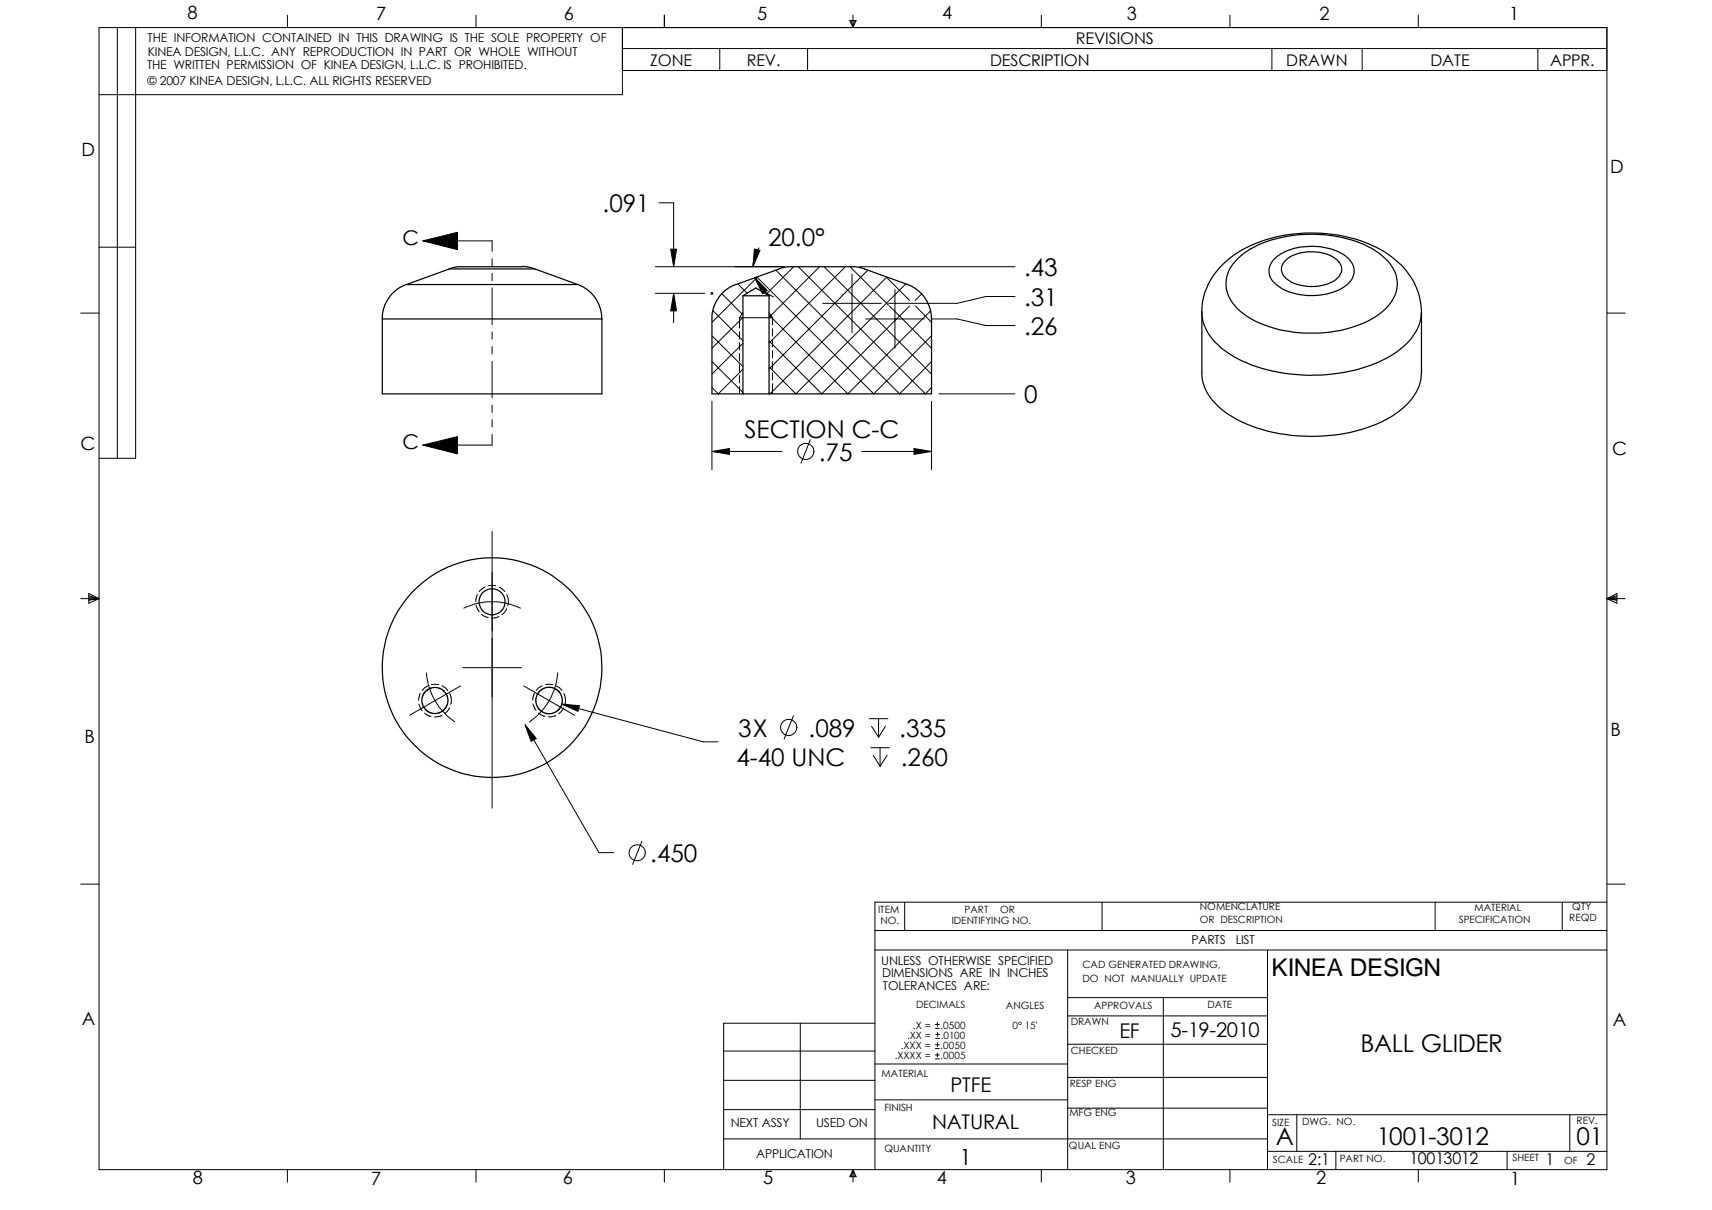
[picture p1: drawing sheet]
<svg xmlns="http://www.w3.org/2000/svg" width="297mm" height="210mm" viewBox="0 0 297 210" stroke-linecap="round" stroke-linejoin="round" font-family="sans-serif">
<g fill="none" stroke="#000" stroke-width=".17">
<path d="M17.2 4.8h261.6v198.1h-261.6zM20.4 4.8v74.7M23.5 4.8v74.7h-6.3M49.9 2.6v2.2M82.6 2.6v2.2M108 4.8v11.6h-90.8M108 12.2h170.8M108 8.4h170.8M115.3 2.6v2.2M124.9 8.4v3.8M140.1 8.4v3.8M147.4 3.6h1.1l-.5 1.2z"/>
<path d="M147.7 3.6l.3 1.2M148 2.6v2.2M148.2 3.6l-.2 1.2M180.7 2.6v2.2M213.4 2.6v2.2M220.7 8.4v3.8M236.3 8.4v3.8M246.1 2.6v2.2M266.8 8.4v3.8M114.3 35.2h2.6v11.1M14 54.3h3.2M17.2 42.9h6.3"/>
<path d="M73.4 41.8l6-1.5v3zM73.4 41.8h12v1.8M85.4 44.9v1.2M85.4 47.4v1.3M85.4 50v6.3M85.4 57.6v1.2M113.7 50.9h8.6M113.7 46.3h22.4M116.4 43.2h1l-.5 3.1zM116.9 50.9l.5 3h-1zM116.9 50.9v5.1M123.4 50.9h.3"/>
<path d="M123.4 50.8l.3 .3M123.5 58.3l5.4 5.3M123.5 50.8v.3M123.7 50.8l-.3 .3M123.7 53.9l5.2 5.2M125.3 51l3.6 3.6M128 49.2l1.6 1.6M128.3 55.1v1.8M128.3 57.5v1.3M128.3 59.4v1.3M128.3 55.1h5.7M128.9 55.1l-5.4 5.3"/>
<path d="M128.9 59.6l-5.4 5.3M128.9 54.2l-.6 .9M130.9 43.2l1 .2-1.3 2.9zM131 48.2l2.1 2.2-.8 .6zM131 48.2a5.8 5.8 0 0 0 3.2 3.3M131.3 48l20.3 20.3 10-10M131.5 48l-8 7.9M131.7 43a5.1 5.1 0 0 0-1.1 3.3M133.4 54.2l.6 .9M134 55.1v1.3M134 57v1.3M134 58.9v1.3"/>
<path d="M134.6 46.9l21.5 21.4 5.5-5.6M137.7 46.3l-4.7 4.7M138.5 46.3l22.1 22 1-1.1M142.2 46.3l-8.8 8.7M142.7 52.6h10.2M143 46.3l18.6 18.6M146.7 46.3l-13.3 13.2M147.5 46.3l6.7 6.7M147.8 47.5v10.2M149.1 46.3h27M150.2 55.3h10.2M150.6 46.9l-17.2 17.1"/>
<path d="M153.7 48l4.1 4.1M153.9 48l-20.3 20.3-.2-.2M154.2 52.2l-16.1 16.1-4.7-4.7M154.3 53.1l7.3 7.3M155.3 50.2v10.2M157.2 49.2l-2.9 2.9M157.8 53.1l-15.2 15.2-9.2-9.2M158.8 53.1l2.8 2.8M159.9 51l-1.1 1.1M161.5 53.9l-14.4 14.4-13.7-13.6M161.6 55.3h4.5l5 1.2h5M176.1 51.4h-5l-5 1.2h-11.9"/>
<path d="M278.8 54.3h3.2M73.4 77.2l6-1.5v3zM85.4 60.1v1.3M85.4 62.7v6.3M85.4 70.3v1.2M85.4 72.8v1.3M85.4 75.4v1.8h-12M123.5 78.3l3.1-.5v1zM123.5 62.7l5.4 5.4M123.5 69.6v11.9M123.5 78.3h12.2M128.3 61.3v1.3"/>
<path d="M128.3 63.2v1.3M128.3 65.2v1.2M128.3 67.1v1.2M128.9 64.1l-4.3 4.2-1.1-1.1M134 60.8v1.3M134 62.7v1.3M134 64.6v1.3M134 66.5v1.8M140.6 76.3l-1.6 4M149.5 78.3h12.1M158.6 77.8l3 .5-3 .5zM161.6 69.6v11.9"/>
<path d="M162.9 68.3h13.2M85.4 92.2v48M14 103.8h3.2M15.4 103.5l1.8 .3M15.4 103.3l1.8 .5M15.4 103l1.8 .8-1.8 .8zM17.2 103.8l-1.8 .3M74 116.7a11.2 11.2 0 0 0 1.5 4.8M74.2 119l-.9 .8M74.8 118.7h1.3M76.7 119l1 .8M79.9 119l-4.4 2.5"/>
<path d="M80.3 115.8h10.2M80.5 105.5a11.5 11.5 0 0 1 9.8 0M82.6 105l.5 1.1M82.8 103.1l-.3 1.3M83.6 106.6l.3 .2 .8 .3M84.2 101.8l-1.1 .8M84.7 101.6h1.3M86.6 106.9l-.7 .3h-.6M86.6 101.9l.6 .3 .4 .4M87.9 105.6l-.4 .6-.4 .4M87.9 103.2a2.33 2.33 0 0 1 .2 1.8M90.9 119l8.8 5.1"/>
<path d="M94.1 119l-1.1 .7M94.7 118.7l1.2 .1M96.5 119l.6 .3 .4 .5M96.8 116.7a11.3 11.3 0 0 1-4.9 8.5M278.8 103.8h3.2M278.8 103.8l1.7-.8v1.6zM278.8 103.8l1.7 .3M280.5 103.3l-1.7 .5M280.5 103.5l-1.7 .3M72.7 122.1l.5 1.2M72.9 120.3l-.3 1.2M73.7 123.7l.3 .3 .8 .3"/>
<path d="M75.5 121.5a11.9 11.9 0 0 0 3.4 3.7M75.5 121.5l-4.4 2.6M76.7 124.1l-.7 .2h-.6M78 122.8l-.4 .6-.4 .3M78 120.3a2.33 2.33 0 0 1 .2 1.9M91.1 125.7l1.9 2.4-.8 .5zM91.1 125.7l12.8 22.2h2.6M92.5 122.1l.5 1.1M92.7 120.2l-.3 1.3M93.4 123.7l1.2 .5M96.4 124.1l-.6 .2h-.6M97.4 122.1l3.1 .3-.2 1z"/>
<path d="M97.4 122.1l24.6 6.6h2.6M97.8 122.8l-.4 .6-.5 .4M97.8 120.3a2.4 2.4 0 0 1 .2 1.9M137.7 124.2l-1.6 4M150.8 124.7h3.2M151.1 129.7h3.2M151.2 126l1.2 1.9M151.5 131l1.2 1.9M152.4 124.7v3.2M152.7 129.7v3.2M153.6 126l-1.2 1.9M153.9 131l-1.2 1.9"/>
<path d="M14 153.4h3.2M111.4 145.9l-1.6 4M157 156.5v4.9M191.2 156.5v4.9M249 156.5v4.9M271.1 156.5v4.9M278.8 153.4h3.2M278.8 156.5h-127v46.4M138.8 177.5v20.1M151.8 161.4h127M151.8 177.5h-26.2v25.4M151.8 164.8h127"/>
<path d="M162.3 178.4h.7M162.3 177.7h.7M162.3 179.5h.7M162.6 177.4v.7M162.7 179.1v.7M185.2 173.1h34.7M185.2 176.2h34.7M185.2 164.8v38.1M201.8 173.1v29.8M219.9 164.8v38.1M125.6 192.5h26.2M125.6 187.4h26.2"/>
<path d="M125.6 182.3h26.2M125.6 197.6h94.3M151.8 184.6h33.4M151.8 190.8h33.4M162.3 183.7h.7M162.3 183h.7M162.3 181.9h.7M162.3 181.2h.7M162.3 180.1h.7M162.6 180.9v.7M162.6 182.7v.6M185.2 181.1h34.7"/>
<path d="M185.2 186.9h34.7M185.2 192.2h34.7M219.9 193.4h58.9M219.9 199.7h58.9M225 193.4v6.3M231.8 199.7v3.2M261.5 199.7v3.2M272.4 193.4v6.3M49.9 202.9v2.2M82.6 202.9v2.2M115.3 202.9v2.2M148 202.9v2.2"/>
<path d="M148 202.9l.2 1.2M148 202.9l-.3 1.2M148 202.9l.5 1.2h-1.1zM180.7 202.9v2.2M213.4 202.9v2.2M246.1 202.9v2.2"/>
<circle cx="139.8" cy="78.3" r="1.41"/>
<circle cx="136.8" cy="126.2" r="1.41"/>
<circle cx="110.6" cy="147.9" r="1.4"/>
</g>
<g fill="none" stroke="#000" stroke-width=".21">
<path d="M66.3 55.3v13h38.1v-13M66.3 55.3h38.1M70.5 49.4l-1.7 .8-1 1-1.1 1.8-.3 1.3-.1 1M90.6 46.2l1 .1 1.2 .4M90.6 46.3h-11.2l-1.5 .3M92.8 46.7l7.4 2.7h-29.7M92.8 46.7h-14.8l-7.5 2.7M100.2 49.3l1.8 1 1.1 1.1 .6 1 .4 .8 .2 .9 .1 1.2M128.9 51.3l2.2-1.3 2.3 1.3M128.9 51.3v17M128.9 51.3h4.5M133.4 51.3v17"/>
<path d="M135.2 46.6l1.4-.3h11.9l1.3 .3 7.7 2.8M135.2 46.7l-7.7 2.7-.8 .4-.7 .4-1 1-.8 1.1-.5 1.3-.2 1v13.7h38.1v-13l-.1-1.2-.6-1.7-1.1-1.6-1.6-1.1-.8-.3M208.5 54.1a12.2 12.2 0 0 1 6.5-10.4 25.9 25.9 0 0 1 25.4 .1 12.7 12.7 0 0 1 6.2 9.6v.7M208.5 54.1a8.2 8.2 0 0 0 3.4 6.3 25.4 25.4 0 0 0 15.3 4.7 26.6 26.6 0 0 0 14.9-3.9 9.6 9.6 0 0 0 4.4-6.1l.1-1M208.5 54.1v10.6a8.1 8.1 0 0 0 3.4 6.3 24.2 24.2 0 0 0 14.2 4.6 26.8 26.8 0 0 0 16-3.8 9.1 9.1 0 0 0 4.5-7.1v-10.6M214.8 44.9a17.7 17.7 0 0 1 11.4-4.2 21.4 21.4 0 0 1 12.5 2.9 7 7 0 0 1 3.7 5.9 7.7 7.7 0 0 1-4.3 5.8 21.5 21.5 0 0 1-9.1 2.5 25.1 25.1 0 0 1-9-1.2 11.3 11.3 0 0 1-6.7-5 5.6 5.6 0 0 1 1.5-6.7zM221.1 44.9a9.8 9.8 0 0 1 7.3-2.1 8 8 0 0 1 6 2.6 2.99 2.99 0 0 1-1.1 4.3 11.3 11.3 0 0 1-11.2 .2 3.1 3.1 0 0 1-1.7-3.9zM222.9 45.3a7 7 0 0 1 6.6-1.4 3.9 3.9 0 0 1 3.2 2.4 2.68 2.68 0 0 1-2.1 2.8 8 8 0 0 1-7.3-.7 1.96 1.96 0 0 1-.4-3.1zM77.4 120.4l.3 .6v1l-.4 .8-.6 .6-.8 .3h-.9l-.8-.3-.7-.7-.3-.7v-1l.4-.8 .6-.6 1-.3h.9l.9 .5 .4 .6"/>
<circle cx="85.4" cy="104.4" r="2.25"/>
<circle cx="85.4" cy="115.8" r="19.1"/>
<circle cx="95.3" cy="121.5" r="2.29"/>
</g>
<path d="M73.4 41.8l6-1.5v3zM116.9 50.9l.5 3h-1zM116.4 43.2h1l-.5 3.1zM130.9 43.2l1 .2-1.3 2.9zM131 48.2l2.1 2.2-.8 .6zM73.4 77.2l6-1.5v3zM123.5 78.3l3.1-.5v1zM158.6 77.8l3 .5-3 .5zM91.1 125.7l1.9 2.4-.8 .5zM97.4 122.1l3.1 .3-.2 1z" fill="#000"/>
<g font-size="4.2">
<text x="104.6" y="36.8">.091</text>
<text x="133.3" y="42.7">20.0°</text>
<text x="177.7" y="47.9">.43</text>
<text x="177.7" y="53.1">.31</text>
<text x="177.7" y="58.2">.26</text>
<text x="177.7" y="70">0</text>
<text x="129.2" y="76">SECTION C-C</text>
<text x="142.1" y="80">.75</text>
<text x="128.1" y="127.8">3X</text>
<text x="140.3" y="127.8">.089</text>
<text x="156" y="127.8">.335</text>
<text x="127.8" y="132.9">4-40 UNC</text>
<text x="156.3" y="132.9">.260</text>
<text x="112.8" y="149.6">.450</text>
<text x="220.6" y="169.3">KINEA DESIGN</text>
<text x="236" y="182.5">BALL GLIDER</text>
<text x="221.4" y="198.7">A</text>
<text x="238.9" y="198.6">1001-3012</text>
<text x="273.5" y="198.7">01</text>
</g>
<text font-size="3.9" x="166.5" y="202.1">1</text>
<g font-size="3.5">
<text x="69.8" y="42.5">C</text>
<text x="69.8" y="77.9">C</text>
<text x="203.1" y="179.8">5-19-2010</text>
<text x="194.2" y="180.1">EF</text>
<text x="164.9" y="189.5">PTFE</text>
<text x="161.7" y="195.8">NATURAL</text>
</g>
<g font-size="3.2">
<text x="32.5" y="3.3">8</text>
<text x="65.3" y="3.4">7</text>
<text x="97.8" y="3.4">6</text>
<text x="131.4" y="3.4">5</text>
<text x="163.4" y="3.3">4</text>
<text x="195.5" y="3.4">3</text>
<text x="228.9" y="3.6">2</text>
<text x="261.8" y="3.6">1</text>
<text x="14.1" y="27.1">D</text>
<text x="279.4" y="29.9">D</text>
<text x="14" y="78">C</text>
<text x="279.7" y="78.9">C</text>
<text x="14.6" y="128.9">B</text>
<text x="279.4" y="127.7">B</text>
<text x="14.2" y="177.8">A</text>
<text x="279.8" y="178">A</text>
<text x="33.5" y="205.4">8</text>
<text x="64.4" y="205.5">7</text>
<text x="97.7" y="205.4">6</text>
<text x="132.4" y="205.4">5</text>
<text x="162.6" y="205.4">4</text>
<text x="195.4" y="205.3">3</text>
<text x="228.4" y="205.4">2</text>
<text x="262" y="205.5">1</text>
</g>
<g font-size="2.8">
<text x="112.8" y="11.4">ZONE</text>
<text x="129.6" y="11.4">REV.</text>
<text x="171.8" y="11.4">DESCRIPTION</text>
<text x="186.7" y="7.7">REVISIONS</text>
<text x="223.2" y="11.4">DRAWN</text>
<text x="248.2" y="11.4">DATE</text>
<text x="268.9" y="11.4">APPR.</text>
<text x="227" y="202.1">2:1</text>
<text x="244.6" y="201.9">10013012</text>
<text x="268.2" y="202.1">1</text>
<text x="275.2" y="202.1">2</text>
</g>
<g font-size="2.1">
<text x="25.5" y="11.9">THE WRITTEN PERMISSION OF KINEA DESIGN, L.L.C. IS PROHIBITED.</text>
<text x="25.6" y="7.2">THE INFORMATION CONTAINED IN THIS DRAWING IS THE SOLE PROPERTY OF</text>
<text x="25.7" y="9.7">KINEA DESIGN, L.L.C. ANY REPRODUCTION IN PART OR WHOLE WITHOUT</text>
<text x="25.6" y="14.8">© 2007 KINEA DESIGN, L.L.C. ALL RIGHTS RESERVED</text>
<text x="152.9" y="167.3">UNLESS OTHERWISE SPECIFIED</text>
<text x="206.7" y="163.8">PARTS</text>
<text x="214.4" y="163.8">LIST</text>
<text x="153.1" y="169.5">DIMENSIONS ARE IN INCHES</text>
<text x="153.2" y="171.7">TOLERANCES ARE:</text>
<text x="126.8" y="195.5">NEXT ASSY</text>
<text x="141.6" y="195.5">USED ON</text>
<text x="131.2" y="200.8">APPLICATION</text>
</g>
<g font-size="1.7">
<text x="152.4" y="158.4">ITEM</text>
<text x="152.8" y="160.4">NO.</text>
<text x="165.1" y="160.3">IDENTIFYING NO.</text>
<text x="167.3" y="158.3">PART</text>
<text x="173.5" y="158.3">OR</text>
<text x="208.1" y="160.1">OR DESCRIPTION</text>
<text x="208.2" y="157.9">NOMENCLATURE</text>
<text x="253.1" y="160.1">SPECIFICATION</text>
<text x="255.8" y="158">MATERIAL</text>
<text x="272.3" y="159.9">REQD</text>
<text x="272.8" y="157.9">QTY</text>
<text x="187.8" y="167.9">CAD GENERATED DRAWING,</text>
<text x="187.8" y="170.4">DO NOT MANUALLY UPDATE</text>
<text x="158.4" y="178.4">.X =</text>
<text x="159" y="174.9">DECIMALS</text>
<text x="163.2" y="178.4">.0500</text>
<text x="174.5" y="175">ANGLES</text>
<text x="175.7" y="178.5">0° 15'</text>
<text x="185.8" y="177.8">DRAWN</text>
<text x="189.8" y="175.1">APPROVALS</text>
<text x="209.5" y="174.9">DATE</text>
<text x="155.2" y="183.7">.XXXX =</text>
<text x="156.3" y="181.9">.XXX =</text>
<text x="157.4" y="180.2">.XX =</text>
<text x="163.2" y="183.7">.0005</text>
<text x="163.2" y="181.9">.0050</text>
<text x="163.2" y="180.2">.0100</text>
<text x="185.8" y="182.9">CHECKED</text>
<text x="152.9" y="186.8">MATERIAL</text>
<text x="185.6" y="188.6">RESP ENG</text>
<text x="153.5" y="192.7">FINISH</text>
<text x="185.5" y="193.7">MFG ENG</text>
<text x="220.7" y="195.3">SIZE</text>
<text x="225.9" y="195.1">DWG. NO.</text>
<text x="273.6" y="194.9">REV.</text>
<text x="153.5" y="199.8">QUANTITY</text>
<text x="185.5" y="199.3">QUAL ENG</text>
<text x="220.8" y="201.7">SCALE</text>
<text x="232.4" y="201.5">PART NO.</text>
<text x="262.4" y="201.5">SHEET</text>
<text x="271.4" y="201.9">OF</text>
</g>
</svg>
